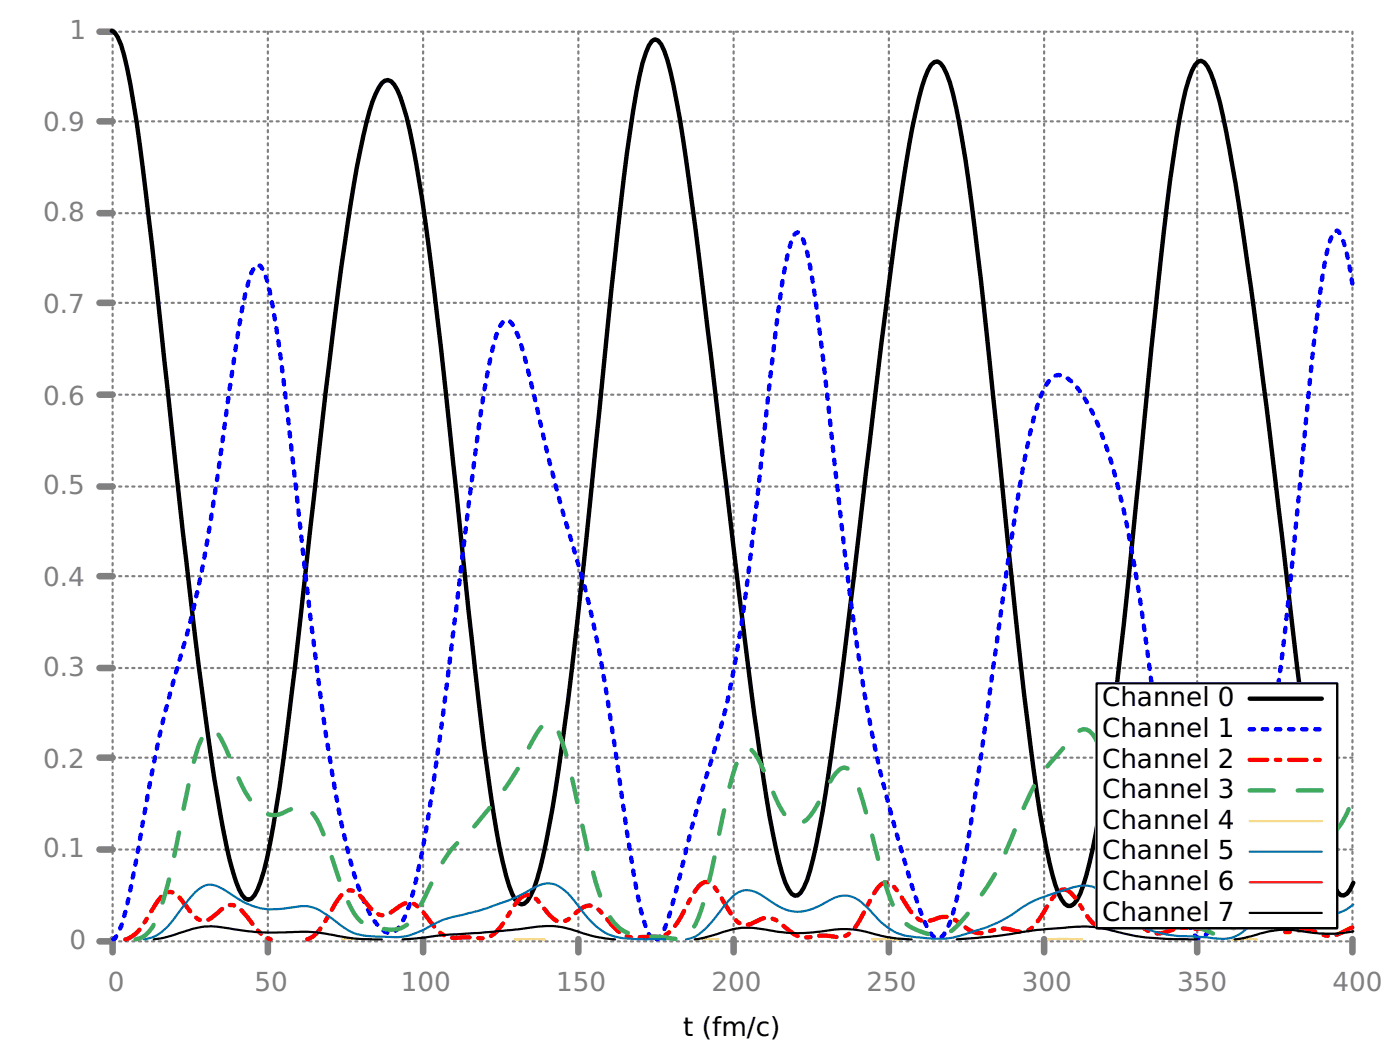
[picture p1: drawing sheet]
<svg xmlns="http://www.w3.org/2000/svg" width="226mm" height="169mm" viewBox="0 0 226 169" stroke-linecap="round" stroke-linejoin="round" font-family="sans-serif">
<g fill="none" stroke="#808080" stroke-width=".35" stroke-dasharray=".4 .7">
<path d="M18.2 19.6h199.9M18.2 5.1h199.9M18.2 34.4h199.9M18.2 48.8h199.9M18.2 78.5h199.9M18.2 63.7h199.9M18.2 92.9h199.9M18.2 107.7h199.9M193.1 110.2v-105.1M18.2 137h158.6M18.2 122.2h158.6M215.6 137h2.5"/>
<path d="M215.6 122.2h2.5M18.2 151.8h199.9M18.2 151.5v-146.4M43.2 151.5v-146.4M68.2 151.5v-146.4M93.3 151.5v-146.4M118.3 151.5v-146.4M143.3 151.5v-146.4M168.4 151.5v-146.4M193.1 151.5v-1.8M218.1 151.5v-146.4"/>
</g>
<g fill="none" stroke="#808080" stroke-width="1.1">
<path d="M16 19.6h2.2M16 5.1h2.2M16 34.4h2.2M16 48.8h2.2M16 78.5h2.2M16 63.7h2.2M16 92.9h2.2M16 107.7h2.2M16 137h2.2M16 122.2h2.2M16 151.8h2.2M18.2 151.5v2.1"/>
<path d="M43.2 151.5v2.1M68.2 151.5v2.1M93.3 151.5v2.1M118.3 151.5v2.1M143.3 151.5v2.1M168.4 151.5v2.1M193.1 151.5v2.1M218.1 151.5v2.1"/>
</g>
<path d="M176.8 110.2h38.8v39.5h-38.8zM24.8 151.5a39 39 0 0 0 6.7-1.8 14.1 14.1 0 0 1 6.5 .2 47.9 47.9 0 0 0 11.1 .4 65.5 65.5 0 0 1 8 1.1l4.5 .1M64.9 151.5l2.7-.2a130.6 130.6 0 0 1 11.5-1l5-.5a16 16 0 0 1 8.5 .2l3 1 2 .4 1.6 .1M112 151.5l1.6-.3 2-.6a12.7 12.7 0 0 1 8.5-.6 28.3 28.3 0 0 0 10.5-.1 17.8 17.8 0 0 1 7.5 1l2.6 .5 2.3 .1M154.3 151.5l2.4-.2a97.5 97.5 0 0 0 10.5-1.3l1-.1a52.9 52.9 0 0 1 8.5-.4l.5 .1a56.8 56.8 0 0 0 8.5 1.6l3.5 .3h3.8M218.2 150.2a24.2 24.2 0 0 1-9.5-.2 16.4 16.4 0 0 0-7 1l-2.6 .5" fill="none" stroke="#000" stroke-width=".35"/>
<path d="M18 5l.5 .3 .5 .7a31.2 31.2 0 0 1 2 7.6 533.5 533.5 0 0 1 4.5 35.3l1 9.4a1675.9 1675.9 0 0 0 8 67l1 6.1a57.6 57.6 0 0 0 3 12l.5 .9 .5 .6 .6 .2 .5-.2 .4-.5 .5-.9a59.7 59.7 0 0 0 3-13.1 1057 1057 0 0 0 5.5-45.2l2-17.8a693.4 693.4 0 0 1 5.6-40.4l1-5a31.9 31.9 0 0 1 2.5-7.9l.5-.7 .5-.4 .5-.1 .5 .2a8.5 8.5 0 0 1 2 4.1 116.4 116.4 0 0 1 3 15 1280.8 1280.8 0 0 1 6 52l1 9.6a672.8 672.8 0 0 0 5 40.3 57.8 57.8 0 0 0 2.5 10l.5 1 .5 .5 .5 .3 .5-.2a8.2 8.2 0 0 0 2-3.9 179.8 179.8 0 0 0 4.5-25 2278.5 2278.5 0 0 0 7.5-70.1 416.3 416.3 0 0 1 4.5-34.4 14.8 14.8 0 0 1 2-5.7l.5-.3 .5 .2a10.7 10.7 0 0 1 2 5 270.2 270.2 0 0 1 4 25.2l3 24.8a2342.8 2342.8 0 0 0 8 64.1l1 6.2 1.1 5.1a26 26 0 0 0 2 6.5l.5 .7 .4 .3h.5l.5-.5a15.1 15.1 0 0 0 2-5.5 359.1 359.1 0 0 0 5.1-32.7l5.9-50.4a576.2 576.2 0 0 1 5.1-34.8 51.9 51.9 0 0 1 2.5-9.2l.5-.8 .5-.5 .5-.1 .5 .3a12.2 12.2 0 0 1 2 4.9 223.7 223.7 0 0 1 4 25.7l1.5 13.5 3.5 34.5a820.8 820.8 0 0 0 5 42.1l1 5.6a44.3 44.3 0 0 0 2 7.6l1 1.6 .5 .4h.5l.5-.3 .5-.7a40.7 40.7 0 0 0 3-10.6 661.6 661.6 0 0 0 6-48.1l2-20.3a1081.3 1081.3 0 0 1 4.5-40.6 89.3 89.3 0 0 1 2.5-12.7l1-2.3 .5-.6 .5-.1 .5 .3 .5 .6a41.1 41.1 0 0 1 3 10.4 745 745 0 0 1 6.5 44.5l4 33.8a546.6 546.6 0 0 0 5 36.5 25.8 25.8 0 0 0 2.5 8l.5 .5h.5l.6-.3 .5-.7 .4-1" fill="none" stroke="#000" stroke-width=".71"/>
<path d="M18.3 151.5l.2-.1a14.2 14.2 0 0 0 2-5.6l1.5-7.5a251 251 0 0 1 6.5-30.4 172.1 172.1 0 0 0 6-27.5l.6-3.4a585.5 585.5 0 0 1 4.4-29.5l1.1-3.5 .4-.9 .5-.4 .5 .2 .6 .9a45.3 45.3 0 0 1 1.9 9 1091.5 1091.5 0 0 1 4.6 38 567.7 567.7 0 0 0 5.5 39.4 72.9 72.9 0 0 0 4.5 16 9.3 9.3 0 0 0 3 4.1 1.5 1.5 0 0 0 2-.4 14.2 14.2 0 0 0 2.5-5.8 196.4 196.4 0 0 0 4-22.5l3.5-27.7a972.3 972.3 0 0 1 4-30.8 54.7 54.7 0 0 1 2.5-10.4l.5-.8 .5-.3 .5 .1a9.3 9.3 0 0 1 2 4.1l1.5 5.7a382.3 382.3 0 0 0 8.5 32.5 213.1 213.1 0 0 1 5 26.2 420.7 420.7 0 0 0 4 25.5 14.4 14.4 0 0 0 2 5.7l.3 .1M105.9 151.5l.2-.1a9.8 9.8 0 0 0 2-4.4l1.5-5.7a276 276 0 0 1 6-21.8 167.2 167.2 0 0 0 5-26.6l1.6-12.8a890.5 890.5 0 0 1 3.9-34.4 26.5 26.5 0 0 1 2-7.9l.5-.3 .5 .3 .5 1.1a57.9 57.9 0 0 1 2 10.4l1.1 7.9 1.4 13.4a687.6 687.6 0 0 0 5.5 42.6 247.4 247.4 0 0 0 9.1 34.4 8.3 8.3 0 0 0 2 3.5l.5 .3 .5-.2a7.6 7.6 0 0 0 2-3.9 181.8 181.8 0 0 0 4-21.8l3-21.5a571.5 571.5 0 0 1 5-32.2 33.5 33.5 0 0 1 3-9.7 2.42 2.42 0 0 1 2.5-1.6 7 7 0 0 1 3.5 3.4 47.6 47.6 0 0 1 5.5 14.2 237.5 237.5 0 0 1 5 28.3l1 7.7a434.3 434.3 0 0 0 4.5 31.2 15.2 15.2 0 0 0 2 5.6l.5 .4h.5a4.6 4.6 0 0 0 2-2.6l2-4.9a113.1 113.1 0 0 0 8-30.4 1060.6 1060.6 0 0 0 5-46.8l1-9.9a173.2 173.2 0 0 1 2.5-17.1l.6-1.5 .5-.8 .4-.1 .5 .6a37.1 37.1 0 0 1 2 8.9" fill="none" stroke="#00f" stroke-width=".71" stroke-dasharray=".7 1.4"/>
<path d="M20.2 151.5a5.4 5.4 0 0 0 3.3-3.1l1-1.7a8.9 8.9 0 0 1 2-2.6 1.51 1.51 0 0 1 2 .2l1.5 1.8a8.1 8.1 0 0 0 2 2.2 1.99 1.99 0 0 0 2.5-.6l.6-.4a3.5 3.5 0 0 1 2.5-1.3 6.6 6.6 0 0 1 3 2.8l.4 .6a4.9 4.9 0 0 0 2.7 2.1M49.5 151.5a5.8 5.8 0 0 0 3-3.1l1.1-1.8a9 9 0 0 1 2-2.7 1.46 1.46 0 0 1 2 .1l1.5 1.6a4.7 4.7 0 0 0 2.5 2 5.6 5.6 0 0 0 3-1.5 2.07 2.07 0 0 1 3 .3l.5 .5 1.5 2a4.7 4.7 0 0 0 3.5 2.3h3.5a3.6 3.6 0 0 0 4-1.5l1.5-2.3a7.7 7.7 0 0 1 2.5-3 1.88 1.88 0 0 1 2 .7l1 1.2a6.4 6.4 0 0 0 2.5 2.3 2.87 2.87 0 0 0 2.5-1.1 4.4 4.4 0 0 1 2.5-1.5 3.1 3.1 0 0 1 2 1.3l2 2.3a4.4 4.4 0 0 0 4.5 1.5h1a4.2 4.2 0 0 0 4.5-2.1l2-3.6a9.5 9.5 0 0 1 2-2.9 1.37 1.37 0 0 1 2 .5l2 3.2a8.5 8.5 0 0 0 2 2.6 2.19 2.19 0 0 0 2.5-.1l.6-.2a3 3 0 0 1 3.9 .6l1.1 .9a4.2 4.2 0 0 0 4.4 1l1.6-.1 .9 .1a3.3 3.3 0 0 0 4.1-1.8l2-3.7a9.2 9.2 0 0 1 1.9-2.9 1.39 1.39 0 0 1 2.1 .4l1 1.3 1 1.6a5.5 5.5 0 0 0 2.5 2.6 3.4 3.4 0 0 0 2.5-.4 3.2 3.2 0 0 1 3.5 .7l1 .8a3.6 3.6 0 0 0 4 .6 5.2 5.2 0 0 1 4-.1 2.83 2.83 0 0 0 3.5-1.3l1.5-2.3a11 11 0 0 1 2-2.7 1.42 1.42 0 0 1 2 .2l1 1.2 1 1.6a6.3 6.3 0 0 0 2.5 2.7 3.8 3.8 0 0 0 3-.8 3.1 3.1 0 0 1 3.5 .5l.5 .4a3.9 3.9 0 0 0 4.5 .5 6.6 6.6 0 0 1 4-.3 3.1 3.1 0 0 0 3-1.7l1-1.6 1-2a7.2 7.2 0 0 1 2-2.7 1.54 1.54 0 0 1 2 .8l1 1.6 1.5 3a6.4 6.4 0 0 0 2.6 3 6.5 6.5 0 0 0 3-.2 5 5 0 0 1 2.9 .5 3.9 3.9 0 0 0 4-.3l1.5-.7" fill="none" stroke="#f00" stroke-width=".71" stroke-dasharray="2.8 1.4 .7 1.4"/>
<path d="M21.9 151.5h.1a4.3 4.3 0 0 0 3-2.8 57.4 57.4 0 0 0 3.5-12.8l1.5-7.6a49.7 49.7 0 0 1 2.5-9.2l.5-.9 .5-.5 .5-.1 .5 .1a7.7 7.7 0 0 1 2 3.3 43.1 43.1 0 0 0 4.1 8.3 4.2 4.2 0 0 0 4.5 2l1.4-.6a2.8 2.8 0 0 1 3-.3 5.8 5.8 0 0 1 2.1 2.7l2 5.3a35.5 35.5 0 0 0 4 9.5 5.3 5.3 0 0 0 4 1.9 4.4 4.4 0 0 0 5.5-2.5l1-1.8a52.9 52.9 0 0 1 4.5-8.2l.5-.6a68.5 68.5 0 0 0 10.5-12.9l2-3.8a14.2 14.2 0 0 1 2-3.1l.5-.3 .5-.1 .5 .2a9.1 9.1 0 0 1 2 4.3l1.5 6.1a191.8 191.8 0 0 0 4 16.9 11.4 11.4 0 0 0 3.5 5.8 9 9 0 0 0 5 1.2l3 .3a3 3 0 0 0 3.5-1.3 16.6 16.6 0 0 0 2-5l1-4.1a187.6 187.6 0 0 1 4-17.4l.5-1.2 .6-.9 .4-.6 .5-.1 .5 .2a17.6 17.6 0 0 1 3 5.7l.6 1.1a11.2 11.2 0 0 0 3 4.8 1.56 1.56 0 0 0 1.9 0 8 8 0 0 0 2.5-3.3l1.1-1.9a10.1 10.1 0 0 1 2.5-3.4l.5-.1 .4 .1a6.9 6.9 0 0 1 2.1 3.7l.9 3.4a161.4 161.4 0 0 0 4.1 14.2 7.6 7.6 0 0 0 6 5.4 4 4 0 0 0 4.5-1.1 54.9 54.9 0 0 0 7-9.9l2-4.6a60.5 60.5 0 0 1 4.5-9.8l4.5-5.5a6 6 0 0 1 2.5-2.1 2.18 2.18 0 0 1 2 1.6 54.4 54.4 0 0 1 3.5 11 62.2 62.2 0 0 0 4.5 13.5 10.5 10.5 0 0 0 5.5 5.3l1 .2a14.7 14.7 0 0 1 5 1.6 1.97 1.97 0 0 0 2.5-.8 14 14 0 0 0 2-4.6l1-3.6 2-8.3a28.5 28.5 0 0 1 2.5-7.1l.6-.5a1.53 1.53 0 0 1 1.9 .8l2 3.5a9.4 9.4 0 0 0 3 4.1 1.7 1.7 0 0 0 2-.7 15.5 15.5 0 0 0 2.5-5" fill="none" stroke="#41ab5d" stroke-width=".71" stroke-dasharray="3.9 3.9"/>
<path d="M55.2 151.5h1.8M83 151.5h4.8M112.3 151.5h3.5M140.6 151.5h4.3M169.1 151.5h5.4M198.7 151.5h4" fill="none" stroke="#f0e442" stroke-width=".35"/>
<path d="M23.2 151.5a6.8 6.8 0 0 0 4.8-3.3 33.6 33.6 0 0 1 4-4.8 2.76 2.76 0 0 1 3.5-.2l1 .5a15.9 15.9 0 0 0 5.5 2.8 19.8 19.8 0 0 0 6.6-.4 6.3 6.3 0 0 1 4.5 1.7 16.3 16.3 0 0 0 4.5 2.8 30.8 30.8 0 0 0 8 .4 20.2 20.2 0 0 0 5-2.3 26.2 26.2 0 0 1 5.5-1.5 45 45 0 0 0 11-4.5 3.7 3.7 0 0 1 4 .9l1 1.1a29.6 29.6 0 0 0 4.5 5.1 9.8 9.8 0 0 0 6 1.7h4.7M218.2 145.9a5.6 5.6 0 0 1-6.5 .9l-.5-.2a10.1 10.1 0 0 0-4-1.8 4.4 4.4 0 0 0-3 1.5l-1 1a11.2 11.2 0 0 1-4.5 3.9 12 12 0 0 1-4.5-.1l-1.5-.1a19.6 19.6 0 0 1-8.5-1.5 23.3 23.3 0 0 1-5.5-4.8 5 5 0 0 0-4.5-1.8 51.6 51.6 0 0 0-8 2.6l-1 .6a23.6 23.6 0 0 1-9 4.4 14.7 14.7 0 0 1-8 .7 8.7 8.7 0 0 1-7-3.4 9.7 9.7 0 0 0-4.1-3.3 5 5 0 0 0-3.9 1 7.4 7.4 0 0 1-6.6 1.2l-1.4-.8a15.9 15.9 0 0 0-4.1-2.3 3.4 3.4 0 0 0-3.5 1.5l-.5 .6a26.2 26.2 0 0 1-4.5 5 4.7 4.7 0 0 1-2 .8" fill="none" stroke="#0072b2" stroke-width=".35"/>
<path d="M176.7 110h39.1v39.5h-39.1z" fill="#fff"/>
<path d="M176.8 110.2h38.8v39.5h-38.8zM201.5 147.2h11.7" fill="none" stroke="#000" stroke-width=".35"/>
<path d="M201.5 112.7h11.7" fill="none" stroke="#000" stroke-width=".71"/>
<path d="M201.5 117.6h11.7" fill="none" stroke="#00f" stroke-width=".71" stroke-dasharray=".7 1.4"/>
<path d="M201.5 122.5h11.7" fill="none" stroke="#f00" stroke-width=".71" stroke-dasharray="2.8 1.4 .7 1.4"/>
<path d="M201.5 127.5h11.7" fill="none" stroke="#41ab5d" stroke-width=".71" stroke-dasharray="3.9 3.9"/>
<path d="M201.5 132.4h11.7" fill="none" stroke="#f0e442" stroke-width=".35"/>
<path d="M201.5 137.4h11.7" fill="none" stroke="#0072b2" stroke-width=".35"/>
<path d="M201.5 142.3h11.7" fill="none" stroke="#e51e10" stroke-width=".35"/>
<g font-size="4.2" fill="#808080">
<text x="11.2" y="6.3">1</text>
<text x="7" y="21.2">0.9</text>
<text x="7" y="35.6">0.8</text>
<text x="7" y="50.4">0.7</text>
<text x="7" y="65.2">0.6</text>
<text x="7" y="79.7">0.5</text>
<text x="7" y="94.5">0.4</text>
<text x="7" y="109">0.3</text>
<text x="7" y="123.8">0.2</text>
<text x="7" y="138.2">0.1</text>
<text x="11.2" y="153">0</text>
<text x="17.4" y="159.7">0</text>
<text x="41" y="159.7">50</text>
<text x="64.6" y="159.7">100</text>
<text x="89.7" y="159.7">150</text>
<text x="114.7" y="159.7">200</text>
<text x="139.8" y="159.7">250</text>
<text x="164.8" y="159.7">300</text>
<text x="189.8" y="159.7">350</text>
<text x="214.9" y="159.7">400</text>
</g>
<g font-size="4.2">
<text x="177.7" y="113.9">Channel 0</text>
<text x="177.7" y="118.8">Channel 1</text>
<text x="177.7" y="123.8">Channel 2</text>
<text x="177.7" y="128.7">Channel 3</text>
<text x="177.7" y="133.7">Channel 4</text>
<text x="177.7" y="138.6">Channel 5</text>
<text x="177.7" y="143.5">Channel 6</text>
<text x="177.7" y="148.5">Channel 7</text>
<text x="110.2" y="167.2">t (fm/c)</text>
</g>
</svg>
